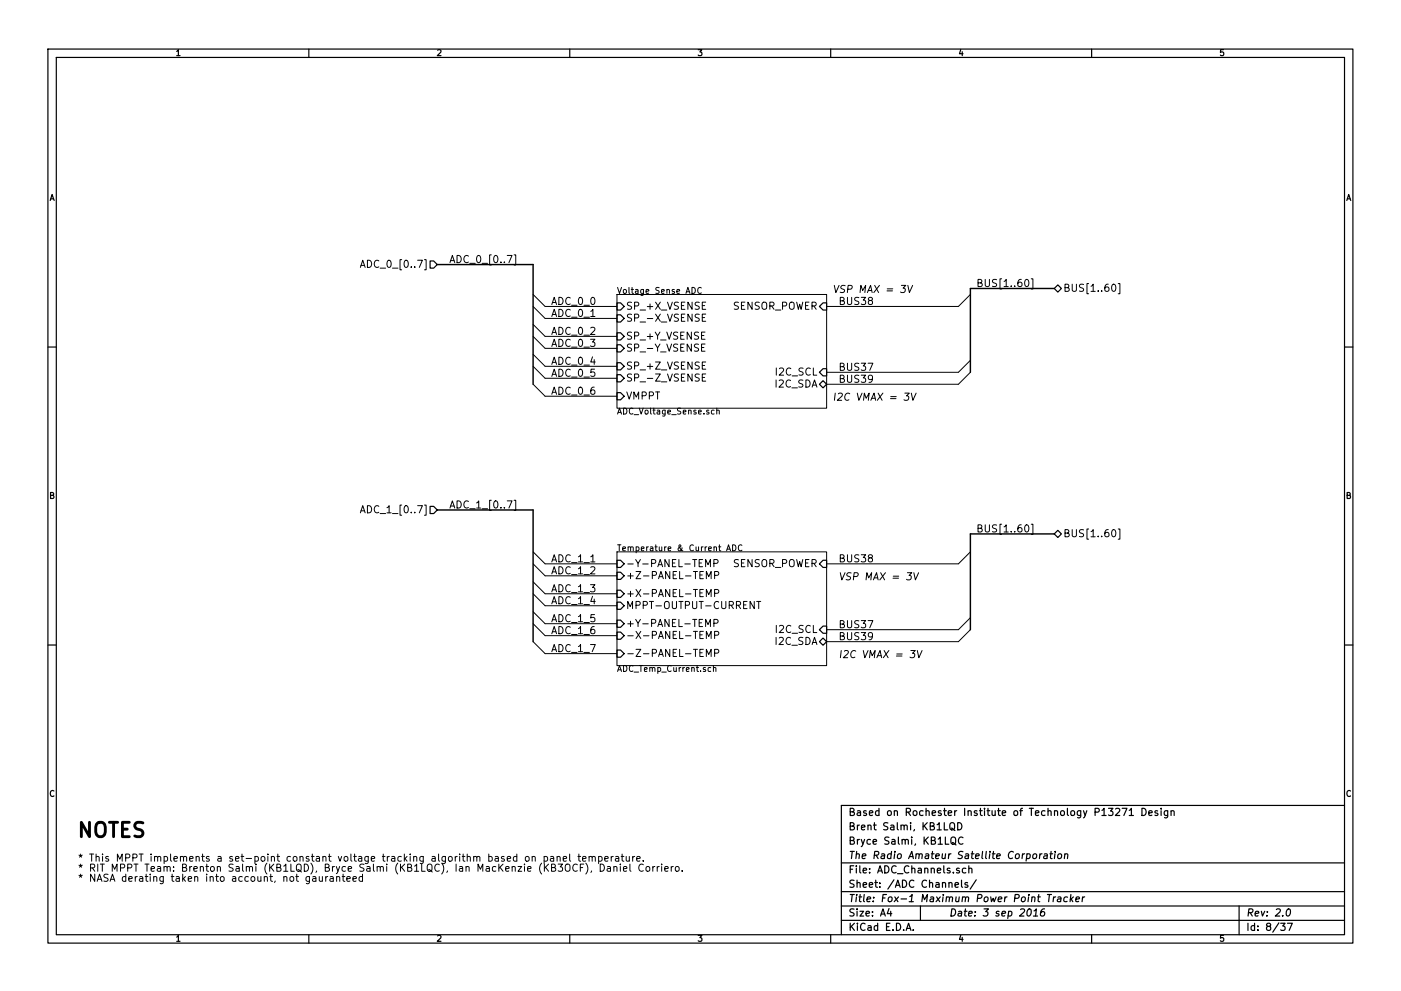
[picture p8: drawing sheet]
EESchema Schematic File Version 2
LIBS:power
LIBS:device
LIBS:transistors
LIBS:conn
LIBS:linear
LIBS:regul
LIBS:74xx
LIBS:cmos4000
LIBS:adc-dac
LIBS:memory
LIBS:xilinx
LIBS:special
LIBS:microcontrollers
LIBS:dsp
LIBS:microchip
LIBS:analog_switches
LIBS:motorola
LIBS:texas
LIBS:intel
LIBS:audio
LIBS:interface
LIBS:digital-audio
LIBS:philips
LIBS:display
LIBS:cypress
LIBS:siliconi
LIBS:opto
LIBS:atmel
LIBS:contrib
LIBS:valves
LIBS:KB1LQC
LIBS:TL1451_MPPT_Flight_Rev1-cache
EELAYER 27 0
EELAYER END
$Descr A4 11693 8268
encoding utf-8
Sheet 8 37
Title "Fox-1 Maximum Power Point Tracker"
Date "3 sep 2016"
Rev "2.0"
Comp "The Radio Amateur Satellite Corporation"
Comment1 "Bryce Salmi, KB1LQC"
Comment2 "Brent Salmi, KB1LQD"
Comment3 "Based on Rochester Institute of Technology P13271 Design"
Comment4 ""
$EndDescr
$Sheet
S 5150 2450 1750 950 
U 534B941C
F0 "Voltage Sense ADC" 50
F1 "ADC_Voltage_Sense.sch" 50
F2 "SP_+X_VSENSE" I L 5150 2550 60 
F3 "SP_-X_VSENSE" I L 5150 2650 60 
F4 "SP_+Y_VSENSE" I L 5150 2800 60 
F5 "SP_-Y_VSENSE" I L 5150 2900 60 
F6 "SP_+Z_VSENSE" I L 5150 3050 60 
F7 "SP_-Z_VSENSE" I L 5150 3150 60 
F8 "SENSOR_POWER" I R 6900 2550 60 
F9 "I2C_SCL" I R 6900 3100 60 
F10 "I2C_SDA" B R 6900 3200 60 
F11 "VMPPT" I L 5150 3300 60 
$EndSheet
$Sheet
S 5150 4600 1750 950 
U 534B9421
F0 "Temperature & Current ADC" 50
F1 "ADC_Temp_Current.sch" 50
F2 "I2C_SCL" I R 6900 5250 60 
F3 "I2C_SDA" B R 6900 5350 60 
F4 "SENSOR_POWER" I R 6900 4700 60 
F5 "+X-PANEL-TEMP" I L 5150 4950 60 
F6 "-X-PANEL-TEMP" I L 5150 5300 60 
F7 "+Y-PANEL-TEMP" I L 5150 5200 60 
F8 "-Y-PANEL-TEMP" I L 5150 4700 60 
F9 "+Z-PANEL-TEMP" I L 5150 4800 60 
F10 "-Z-PANEL-TEMP" I L 5150 5450 60 
F11 "MPPT-OUTPUT-CURRENT" I L 5150 5050 60 
$EndSheet
Entry Wire Line
	4450 2450 4550 2550
Entry Wire Line
	4450 2550 4550 2650
Entry Wire Line
	4450 2700 4550 2800
Entry Wire Line
	4450 2800 4550 2900
Entry Wire Line
	4450 2950 4550 3050
Entry Wire Line
	4450 3050 4550 3150
Entry Wire Line
	4450 3200 4550 3300
Text Label 4600 2550 0    60   ~ 0
ADC_0_0
Text Label 3750 2200 0    60   ~ 0
ADC_0_[0..7]
Text Label 4600 2650 0    60   ~ 0
ADC_0_1
Text Label 4600 2800 0    60   ~ 0
ADC_0_2
Text Label 4600 2900 0    60   ~ 0
ADC_0_3
Text Label 4600 3050 0    60   ~ 0
ADC_0_4
Text Label 4600 3150 0    60   ~ 0
ADC_0_5
Text Label 4600 3300 0    60   ~ 0
ADC_0_6
Text HLabel 3650 2200 0    60   Input ~ 0
ADC_0_[0..7]
Entry Wire Line
	4450 4600 4550 4700
Entry Wire Line
	4450 4700 4550 4800
Entry Wire Line
	4450 4850 4550 4950
Entry Wire Line
	4450 4950 4550 5050
Entry Wire Line
	4450 5100 4550 5200
Entry Wire Line
	4450 5200 4550 5300
Text Label 3750 4250 0    60   ~ 0
ADC_1_[0..7]
Text Label 4600 4700 0    60   ~ 0
ADC_1_1
Text Label 4600 4800 0    60   ~ 0
ADC_1_2
Text Label 4600 4950 0    60   ~ 0
ADC_1_3
Text Label 4600 5050 0    60   ~ 0
ADC_1_4
Text Label 4600 5200 0    60   ~ 0
ADC_1_5
Text Label 4600 5300 0    60   ~ 0
ADC_1_6
Entry Wire Line
	4450 5350 4550 5450
Text Label 4600 5450 0    60   ~ 0
ADC_1_7
Text HLabel 3650 4250 0    60   Input ~ 0
ADC_1_[0..7]
Entry Wire Line
	8000 3100 8100 3000
Entry Wire Line
	8000 3200 8100 3100
Text Label 7000 3100 0    60   ~ 0
BUS37
Text Label 7000 3200 0    60   ~ 0
BUS39
Text Label 8150 2400 0    60   ~ 0
BUS[1..60]
Text HLabel 8800 2400 2    60   BiDi ~ 0
BUS[1..60]
Entry Wire Line
	8000 2550 8100 2450
Text Label 7000 2550 0    60   ~ 0
BUS38
Entry Wire Line
	8000 5250 8100 5150
Entry Wire Line
	8000 5350 8100 5250
Text Label 7000 5250 0    60   ~ 0
BUS37
Text Label 7000 5350 0    60   ~ 0
BUS39
Text Label 8150 4450 0    60   ~ 0
BUS[1..60]
Text HLabel 8800 4450 2    60   BiDi ~ 0
BUS[1..60]
Entry Wire Line
	8000 4700 8100 4600
Text Label 7000 4700 0    60   ~ 0
BUS38
Wire Wire Line
	5150 2650 4550 2650
Wire Wire Line
	4550 2800 5150 2800
Wire Wire Line
	5150 2900 4550 2900
Wire Wire Line
	4550 3050 5150 3050
Wire Wire Line
	5150 3150 4550 3150
Wire Wire Line
	4550 3300 5150 3300
Wire Bus Line
	3650 2200 4450 2200
Wire Wire Line
	5150 4700 4550 4700
Wire Wire Line
	4550 4800 5150 4800
Wire Wire Line
	5150 4950 4550 4950
Wire Wire Line
	4550 5050 5150 5050
Wire Wire Line
	5150 5200 4550 5200
Wire Wire Line
	4550 5300 5150 5300
Wire Bus Line
	3650 4250 4450 4250
Wire Wire Line
	4550 5450 5150 5450
Wire Bus Line
	4450 4250 4450 5350
Wire Bus Line
	4450 2200 4450 3200
Wire Bus Line
	8100 2400 8100 3100
Wire Bus Line
	8100 2400 8800 2400
Wire Bus Line
	8100 4450 8100 5250
Wire Bus Line
	8100 4450 8800 4450
Wire Wire Line
	8000 4700 6900 4700
Wire Wire Line
	6900 5250 8000 5250
Wire Wire Line
	8000 5350 6900 5350
Wire Wire Line
	4550 2550 5150 2550
Text Notes 650  7000 0    120  ~ 24
NOTES
Text Notes 650  7200 0    60   ~ 0
* This MPPT implements a set-point constant voltage tracking algorithm based on panel temperature.\n* RIT MPPT Team: Brenton Salmi (KB1LQD), Bryce Salmi (KB1LQC), Ian MacKenzie (KB3OCF), Daniel Corriero.\n* NASA derating taken into account, not gauranteed
Wire Wire Line
	8000 2550 6900 2550
Wire Wire Line
	6900 3100 8000 3100
Wire Wire Line
	8000 3200 6900 3200
Text Notes 6950 2450 0    60   Italic 0
VSP MAX = 3V
Text Notes 6950 3350 0    60   Italic 0
I2C VMAX = 3V
Text Notes 7000 5500 0    60   Italic 0
I2C VMAX = 3V
Text Notes 7000 4850 0    60   Italic 0
VSP MAX = 3V
$EndSCHEMATC
